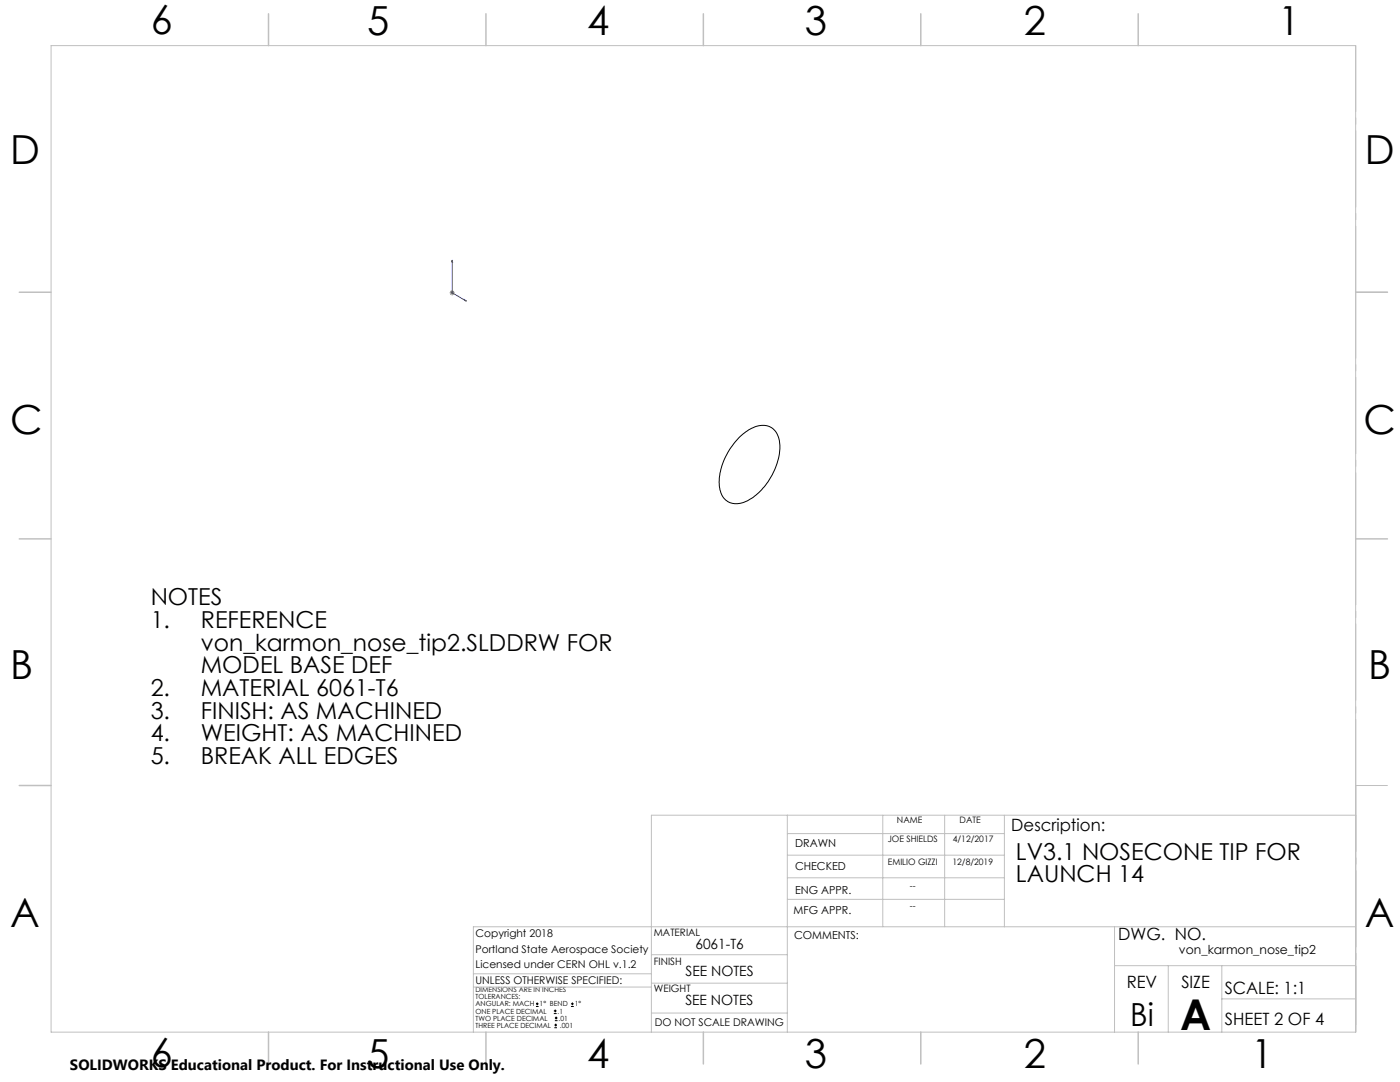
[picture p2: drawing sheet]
<svg xmlns="http://www.w3.org/2000/svg" width="279mm" height="216mm" viewBox="0 0 279 216" stroke-linecap="round" stroke-linejoin="round" font-family="sans-serif">
<g fill="none" stroke="#000" stroke-width=".2">
<path d="M147.7 87.1a6.6 6.6 0 0 1 5.3-2.2 3.8 3.8 0 0 1 2.6 4.3 13.2 13.2 0 0 1-6.7 10.8 3.5 3.5 0 0 1-5.3-2.8 13 13 0 0 1 4.1-10.1zM107 200.8h.5M107 200.3h.5M107.2 200v.6M110.5 202.2h.6M110.5 201.7h.6M110.6 205.1h.6M110.6 204.5h.6M110.7 203.7h.6M110.7 203.1h.6M110.8 201.4v.6M110.9 204.3v.5"/>
<path d="M111 202.8v.6M113.9 200.8h.6M113.9 200.3h.6M114.2 200v.6"/>
</g>
<path d="M90.2 51.9l.1 .4-.1-.1zM90.2 51.9v6.5l2.9 1.7M92.8 59.8l.3 .3-.3-.1z" fill="none" stroke="#00f" stroke-width=".2"/>
<path d="M89.7 58.4h1M89.9 58.1l.7 .7M90.2 57.9v1M90.6 58.1l-.7 .7" fill="none" stroke="#808080" stroke-width=".2"/>
<path d="M270.6 9.1v49.2M270.6 58.3v49.2M270.6 107.5v49.2M270.6 156.7v49.2" fill="none" stroke="#c0c0c0" stroke-width=".2" stroke-dasharray="15.2 1.3 1.3 1.3" stroke-dashoffset="2.1"/>
<g fill="none" stroke="#c0c0c0" stroke-width=".2">
<path d="M10.2 9.1h260.3v196.9h-260.3zM270.5 58.3h6.4M270.5 156.7h6.4M157.1 162.7v43.3M157.1 175.2h43.3M157.1 170.6h43.3M157.1 166.3h43.3M157.1 179.5h43.3M176.2 162.7v22.2M188.5 162.7v22.2M200.4 162.7v22.2M270.6 162.7h-140.6v43.3"/>
<path d="M94.5 197h35.5M94.5 194.3h35.5M130 196.2h27.1M130 190.5h27.1M222.4 184.9v21.1M222.4 192.7h48.1M233.2 192.7v13.3M243.8 199.3h26.7M243.8 192.7v13.3M270.5 184.9h-176v21.1M130 202.1h27.1"/>
</g>
<g fill="none" stroke="#c0c0c0" stroke-width=".3">
<path d="M53.6 2.8v6.3M97 2.8v6.3M140.4 2.8v6.3M183.8 2.8v6.3M227.2 2.8v6.3M3.8 58.3h6.4M270.5 58.3h6.4M3.8 107.5h6.4M270.5 107.5h6.4M3.8 156.7h6.4M53.6 206v6.3M97 206v6.3"/>
<path d="M140.4 206v6.3M183.8 206v6.3M227.2 206v6.3"/>
</g>
<path d="M92.8 59.8l.3 .3-.3-.1zM90.2 51.9l.1 .4-.1-.1z" fill="#00f"/>
<text font-size="8.5" x="235.5" y="205.4">A</text>
<g font-size="8">
<text x="30.1" y="6.8">6</text>
<text x="73.3" y="6.9">5</text>
<text x="117.2" y="6.9">4</text>
<text x="160.6" y="6.9">3</text>
<text x="204.3" y="6.9">2</text>
<text x="255.1" y="6.9">1</text>
<text x="2.1" y="32.7">D</text>
<text x="272.4" y="32.7">D</text>
<text x="2.1" y="86.5">C</text>
<text x="272.1" y="86.5">C</text>
<text x="2.1" y="135.6">B</text>
<text x="273.1" y="135.6">B</text>
<text x="2.1" y="185.1">A</text>
<text x="272.4" y="185.1">A</text>
<text x="30.1" y="213">6</text>
<text x="73.3" y="213.1">5</text>
<text x="117.2" y="213.1">4</text>
<text x="160.6" y="213.1">3</text>
<text x="204.3" y="213.1">2</text>
<text x="249.7" y="213.1">1</text>
</g>
<text font-size="6.3" x="225.5" y="204.6">Bi</text>
<g font-size="4.7">
<text x="30.1" y="120.8">NOTES</text>
<text x="30.1" y="125.3">1.</text>
<text x="40.1" y="125.3">REFERENCE</text>
<text x="40.1" y="129.8">von_karmon_nose_tip2.SLDDRW FOR</text>
<text x="40.1" y="134.3">MODEL BASE DEF</text>
<text x="30.1" y="138.9">2.</text>
<text x="30.1" y="143.4">3.</text>
<text x="40.1" y="138.9">MATERIAL 6061-T6</text>
<text x="40.1" y="143.4">FINISH: AS MACHINED</text>
<text x="30.1" y="147.9">4.</text>
<text x="40.1" y="147.9">WEIGHT: AS MACHINED</text>
<text x="30.1" y="152.4">5.</text>
<text x="40.1" y="152.4">BREAK ALL EDGES</text>
<text x="202.8" y="171.5">LV3.1 NOSECONE TIP FOR</text>
<text x="202.8" y="176.1">LAUNCH 14</text>
</g>
<g font-size="3.4">
<text x="201.8" y="165.9">Description:</text>
<text x="223.2" y="187.6">DWG. NO.</text>
<text x="224.9" y="197.2">REV</text>
<text x="235.8" y="197.2">SIZE</text>
<text x="244.4" y="198.4">SCALE: 1:1</text>
<text x="244.4" y="204.6">SHEET 2 OF 4</text>
</g>
<text font-size="3" x="14" y="213.5">SOLIDWORKS Educational Product. For Instructional Use Only.</text>
<g font-size="2.8">
<text x="138.8" y="189.3">6061-T6</text>
<text x="136.8" y="194.8">SEE NOTES</text>
<text x="136.8" y="200.6">SEE NOTES</text>
</g>
<text font-size="2.5" x="235.3" y="190.4">von_karmon_nose_tip2</text>
<g font-size="2.2">
<text x="158.7" y="169">DRAWN</text>
<text x="158.7" y="173.5">CHECKED</text>
<text x="158.7" y="178.3">ENG APPR.</text>
<text x="158.4" y="182.4">MFG APPR.</text>
<text x="158.5" y="187.4">COMMENTS:</text>
</g>
<g font-size="2.1">
<text x="94.9" y="187">Copyright 2018</text>
<text x="94.9" y="190.1">Portland State Aerospace Society</text>
<text x="94.9" y="196.4">UNLESS OTHERWISE SPECIFIED:</text>
<text x="94.9" y="193.2">Licensed under CERN OHL v.1.2</text>
<text x="130.7" y="204.6">DO NOT SCALE DRAWING</text>
</g>
<g font-size="2">
<text x="130.5" y="186.8">MATERIAL</text>
<text x="130.5" y="192.5">FINISH</text>
<text x="130.5" y="198">WEIGHT</text>
</g>
<g font-size="1.8">
<text x="177.2" y="168">JOE SHIELDS</text>
<text x="179" y="164.3">NAME</text>
<text x="190.2" y="168">4/12/2017</text>
<text x="191.5" y="164.3">DATE</text>
<text x="177.2" y="172.6">EMILIO GIZZI</text>
<text x="190.1" y="172.6">12/8/2019</text>
<text x="181.6" y="177.4">--</text>
<text x="181.6" y="181.4">--</text>
</g>
<g font-size="1.4">
<text x="94.9" y="203.6">TWO PLACE DECIMAL</text>
<text x="94.9" y="202.2">ONE PLACE DECIMAL</text>
<text x="94.9" y="198">DIMENSIONS ARE IN INCHES</text>
<text x="94.9" y="199.4">TOLERANCES:</text>
<text x="94.9" y="200.8">ANGULAR: MACH</text>
<text x="107.7" y="200.8">1° BEND</text>
<text x="111.3" y="202.2">.1</text>
<text x="111.5" y="203.6">.01</text>
<text x="114.7" y="200.8">1°</text>
<text x="94.9" y="205.1">THREE PLACE DECIMAL</text>
<text x="111.8" y="205.1">.001</text>
</g>
</svg>
